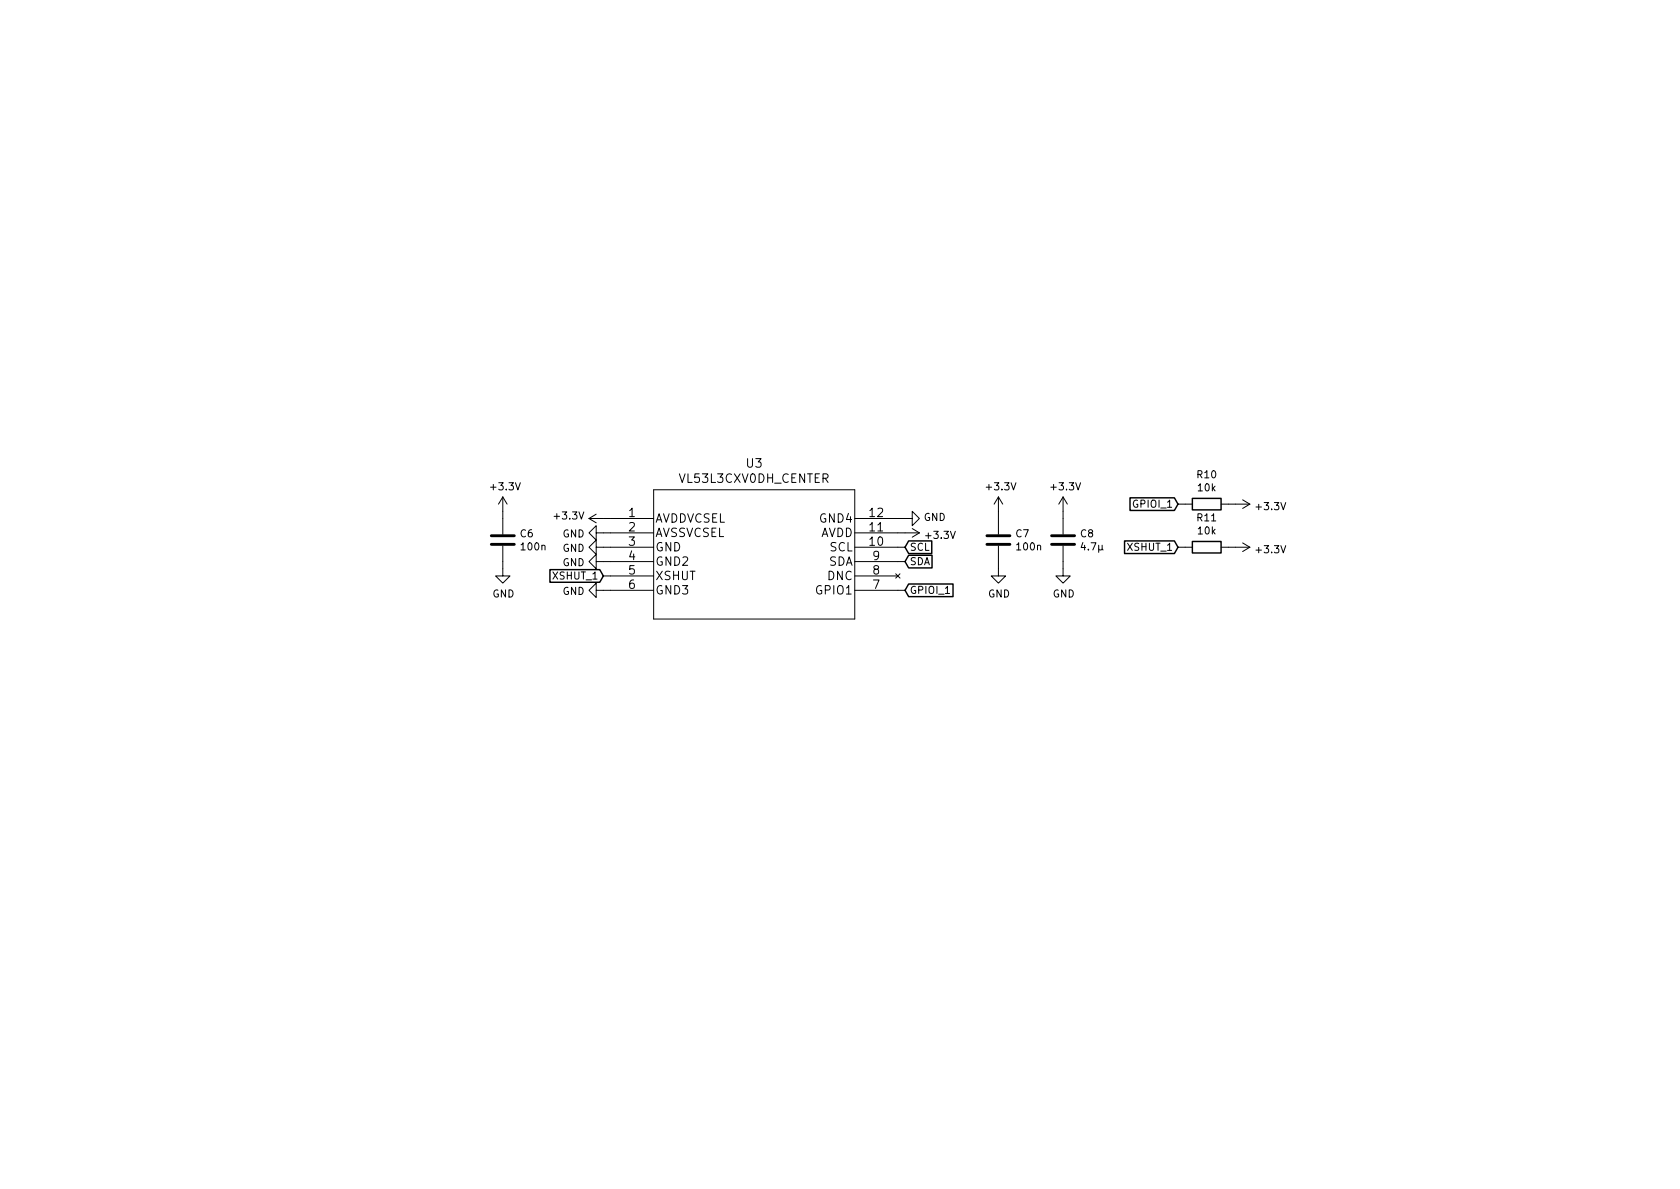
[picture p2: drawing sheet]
EESchema Schematic File Version 4
EELAYER 30 0
EELAYER END
$Descr A4 11693 8268
encoding utf-8
Sheet 2 5
Title ""
Date ""
Rev ""
Comp ""
Comment1 ""
Comment2 ""
Comment3 ""
Comment4 ""
$EndDescr
$Comp
L VL53L3CX:VL53L3CXV0DH_1 U3
U 1 1
P 4250 3600
F 0 "U3" H 5250 3987 60  0000 C CNN
F 1 "VL53L3CXV0DH_CENTER" H 5250 3881 60  0000 C CNN
F 2 "VL53L3CX:VL53L3CXV0DH&slash_1" H 5250 3840 60  0001 C CNN
F 3 "" H 4250 3600 60  0000 C CNN
	1    4250 3600
	1    0    0    -1  
$EndComp
Text GLabel 6300 4100 2    50   Input ~ 0
GPIOI_1
$Comp
L power:+3.3V #PWR0117
U 1 1
P 6300 3700
F 0 "#PWR0117" H 6300 3550 50  0001 C CNN
F 1 "+3.3V" V 6315 3828 50  0000 L CNN
F 2 "" H 6300 3700 50  0001 C CNN
F 3 "" H 6300 3700 50  0001 C CNN
	1    6300 3700
	0    1    1    0   
$EndComp
$Comp
L power:GND #PWR0118
U 1 1
P 6300 3600
F 0 "#PWR0118" H 6300 3350 50  0001 C CNN
F 1 "GND" V 6305 3472 50  0000 R CNN
F 2 "" H 6300 3600 50  0001 C CNN
F 3 "" H 6300 3600 50  0001 C CNN
	1    6300 3600
	0    -1   -1   0   
$EndComp
Text GLabel 6300 3800 2    50   Input ~ 0
SCL
Text GLabel 6300 3900 2    50   Input ~ 0
SDA
$Comp
L power:+3.3V #PWR0119
U 1 1
P 4200 3600
F 0 "#PWR0119" H 4200 3450 50  0001 C CNN
F 1 "+3.3V" V 4215 3728 50  0000 L CNN
F 2 "" H 4200 3600 50  0001 C CNN
F 3 "" H 4200 3600 50  0001 C CNN
	1    4200 3600
	0    -1   -1   0   
$EndComp
$Comp
L power:GND #PWR0120
U 1 1
P 4200 3800
F 0 "#PWR0120" H 4200 3550 50  0001 C CNN
F 1 "GND" V 4205 3672 50  0000 R CNN
F 2 "" H 4200 3800 50  0001 C CNN
F 3 "" H 4200 3800 50  0001 C CNN
	1    4200 3800
	0    1    1    0   
$EndComp
$Comp
L power:GND #PWR0121
U 1 1
P 4200 3900
F 0 "#PWR0121" H 4200 3650 50  0001 C CNN
F 1 "GND" V 4205 3772 50  0000 R CNN
F 2 "" H 4200 3900 50  0001 C CNN
F 3 "" H 4200 3900 50  0001 C CNN
	1    4200 3900
	0    1    1    0   
$EndComp
$Comp
L power:GND #PWR0122
U 1 1
P 4200 4100
F 0 "#PWR0122" H 4200 3850 50  0001 C CNN
F 1 "GND" V 4205 3972 50  0000 R CNN
F 2 "" H 4200 4100 50  0001 C CNN
F 3 "" H 4200 4100 50  0001 C CNN
	1    4200 4100
	0    1    1    0   
$EndComp
Text GLabel 4200 4000 0    50   Input ~ 0
XSHUT_1
$Comp
L power:GND #PWR0123
U 1 1
P 4200 3700
F 0 "#PWR0123" H 4200 3450 50  0001 C CNN
F 1 "GND" V 4205 3572 50  0000 R CNN
F 2 "" H 4200 3700 50  0001 C CNN
F 3 "" H 4200 3700 50  0001 C CNN
	1    4200 3700
	0    1    1    0   
$EndComp
Wire Wire Line
	6300 4100 6250 4100
Wire Wire Line
	6250 3900 6300 3900
Wire Wire Line
	6300 3800 6250 3800
Wire Wire Line
	6250 3700 6300 3700
Wire Wire Line
	6300 3600 6250 3600
Wire Wire Line
	4200 3600 4250 3600
Wire Wire Line
	4250 3700 4200 3700
Wire Wire Line
	4200 3800 4250 3800
Wire Wire Line
	4250 3900 4200 3900
Wire Wire Line
	4200 4000 4250 4000
Wire Wire Line
	4250 4100 4200 4100
$Comp
L Device:C C7
U 1 1
P 6950 3750
F 0 "C7" H 7065 3796 50  0000 L CNN
F 1 "100n" H 7065 3705 50  0000 L CNN
F 2 "Capacitor_SMD:C_0805_2012Metric_Pad1.18x1.45mm_HandSolder" H 6988 3600 50  0001 C CNN
F 3 "~" H 6950 3750 50  0001 C CNN
	1    6950 3750
	1    0    0    -1  
$EndComp
$Comp
L Device:C C8
U 1 1
P 7400 3750
F 0 "C8" H 7515 3796 50  0000 L CNN
F 1 "4.7µ" H 7515 3705 50  0000 L CNN
F 2 "Capacitor_SMD:C_0805_2012Metric_Pad1.18x1.45mm_HandSolder" H 7438 3600 50  0001 C CNN
F 3 "~" H 7400 3750 50  0001 C CNN
	1    7400 3750
	1    0    0    -1  
$EndComp
$Comp
L power:+3.3V #PWR0124
U 1 1
P 6950 3550
F 0 "#PWR0124" H 6950 3400 50  0001 C CNN
F 1 "+3.3V" H 6965 3723 50  0000 C CNN
F 2 "" H 6950 3550 50  0001 C CNN
F 3 "" H 6950 3550 50  0001 C CNN
	1    6950 3550
	1    0    0    -1  
$EndComp
$Comp
L power:+3.3V #PWR0125
U 1 1
P 7400 3550
F 0 "#PWR0125" H 7400 3400 50  0001 C CNN
F 1 "+3.3V" H 7415 3723 50  0000 C CNN
F 2 "" H 7400 3550 50  0001 C CNN
F 3 "" H 7400 3550 50  0001 C CNN
	1    7400 3550
	1    0    0    -1  
$EndComp
$Comp
L power:GND #PWR0126
U 1 1
P 6950 3950
F 0 "#PWR0126" H 6950 3700 50  0001 C CNN
F 1 "GND" H 6955 3777 50  0000 C CNN
F 2 "" H 6950 3950 50  0001 C CNN
F 3 "" H 6950 3950 50  0001 C CNN
	1    6950 3950
	1    0    0    -1  
$EndComp
$Comp
L power:GND #PWR0127
U 1 1
P 7400 3950
F 0 "#PWR0127" H 7400 3700 50  0001 C CNN
F 1 "GND" H 7405 3777 50  0000 C CNN
F 2 "" H 7400 3950 50  0001 C CNN
F 3 "" H 7400 3950 50  0001 C CNN
	1    7400 3950
	1    0    0    -1  
$EndComp
$Comp
L Device:R R11
U 1 1
P 8400 3800
F 0 "R11" V 8193 3800 50  0000 C CNN
F 1 "10k" V 8284 3800 50  0000 C CNN
F 2 "Resistor_SMD:R_0805_2012Metric_Pad1.20x1.40mm_HandSolder" V 8330 3800 50  0001 C CNN
F 3 "~" H 8400 3800 50  0001 C CNN
	1    8400 3800
	0    1    1    0   
$EndComp
$Comp
L Device:R R10
U 1 1
P 8400 3500
F 0 "R10" V 8193 3500 50  0000 C CNN
F 1 "10k" V 8284 3500 50  0000 C CNN
F 2 "Resistor_SMD:R_0805_2012Metric_Pad1.20x1.40mm_HandSolder" V 8330 3500 50  0001 C CNN
F 3 "~" H 8400 3500 50  0001 C CNN
	1    8400 3500
	0    1    1    0   
$EndComp
Text GLabel 8200 3500 0    50   Input ~ 0
GPIOI_1
Text GLabel 8200 3800 0    50   Input ~ 0
XSHUT_1
$Comp
L power:+3.3V #PWR0128
U 1 1
P 8600 3500
F 0 "#PWR0128" H 8600 3350 50  0001 C CNN
F 1 "+3.3V" V 8615 3628 50  0000 L CNN
F 2 "" H 8600 3500 50  0001 C CNN
F 3 "" H 8600 3500 50  0001 C CNN
	1    8600 3500
	0    1    1    0   
$EndComp
$Comp
L power:+3.3V #PWR0129
U 1 1
P 8600 3800
F 0 "#PWR0129" H 8600 3650 50  0001 C CNN
F 1 "+3.3V" V 8615 3928 50  0000 L CNN
F 2 "" H 8600 3800 50  0001 C CNN
F 3 "" H 8600 3800 50  0001 C CNN
	1    8600 3800
	0    1    1    0   
$EndComp
Wire Wire Line
	6950 3950 6950 3900
Wire Wire Line
	6950 3600 6950 3550
Wire Wire Line
	7400 3550 7400 3600
Wire Wire Line
	7400 3900 7400 3950
Wire Wire Line
	8200 3500 8250 3500
Wire Wire Line
	8250 3800 8200 3800
Wire Wire Line
	8550 3500 8600 3500
Wire Wire Line
	8600 3800 8550 3800
$Comp
L Device:C C6
U 1 1
P 3500 3750
F 0 "C6" H 3615 3796 50  0000 L CNN
F 1 "100n" H 3615 3705 50  0000 L CNN
F 2 "Capacitor_SMD:C_0805_2012Metric_Pad1.18x1.45mm_HandSolder" H 3538 3600 50  0001 C CNN
F 3 "~" H 3500 3750 50  0001 C CNN
	1    3500 3750
	1    0    0    -1  
$EndComp
$Comp
L power:+3.3V #PWR0130
U 1 1
P 3500 3550
F 0 "#PWR0130" H 3500 3400 50  0001 C CNN
F 1 "+3.3V" H 3515 3723 50  0000 C CNN
F 2 "" H 3500 3550 50  0001 C CNN
F 3 "" H 3500 3550 50  0001 C CNN
	1    3500 3550
	1    0    0    -1  
$EndComp
$Comp
L power:GND #PWR0131
U 1 1
P 3500 3950
F 0 "#PWR0131" H 3500 3700 50  0001 C CNN
F 1 "GND" H 3505 3777 50  0000 C CNN
F 2 "" H 3500 3950 50  0001 C CNN
F 3 "" H 3500 3950 50  0001 C CNN
	1    3500 3950
	1    0    0    -1  
$EndComp
Wire Wire Line
	3500 3950 3500 3900
Wire Wire Line
	3500 3600 3500 3550
$EndSCHEMATC
